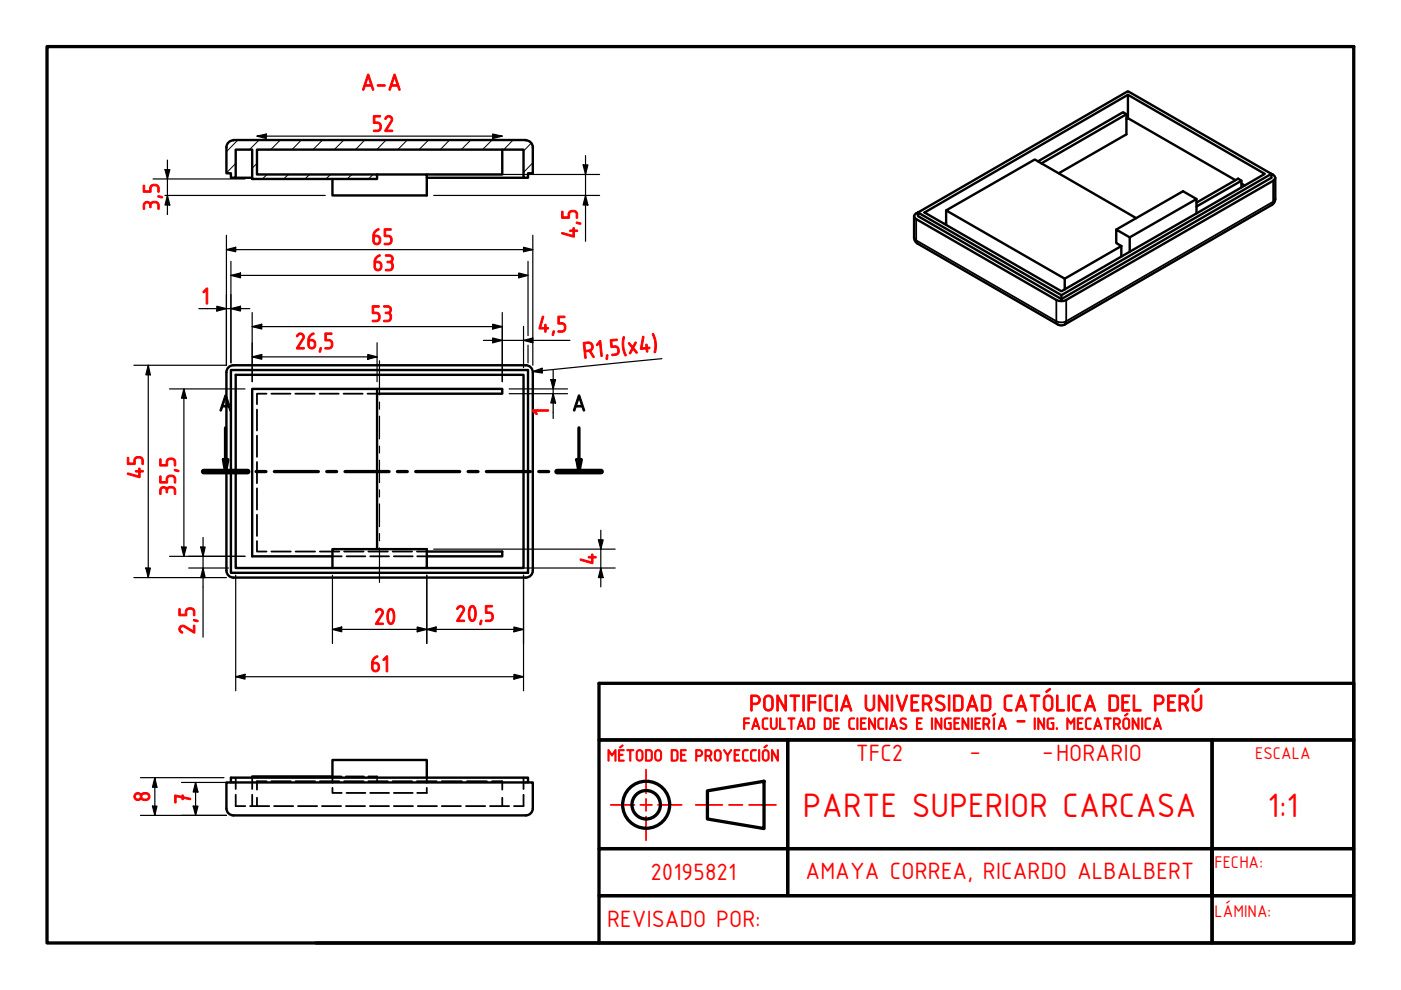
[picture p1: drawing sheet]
<svg xmlns="http://www.w3.org/2000/svg" width="297mm" height="210mm" viewBox="0 0 297 210" stroke-linecap="round" stroke-linejoin="round" font-family="sans-serif">
<!-- layer: Hatch (ISO) -->
<g fill="none" stroke="#000" stroke-width=".21">
<path d="M50 34.6l-2 2.1M50.4 29.7l-2.4 2.5M54.5 34.6l-1 1.1M54.9 29.7l-2 2M56.6 37l-1 .9M59.4 29.7l-2 2M61.2 37l-1.1 .9M63.9 29.7l-2 2M65.7 37l-1.1 .9M68.4 29.7l-2 2M70.1 37l-1 .9M72.9 29.7l-2 2"/>
<path d="M74.6 37l-1 .9M77.3 29.7l-1.9 2M79.1 37l-1 .9M81.9 29.7l-2 2M86.4 29.7l-2.1 2M90.9 29.7l-2.1 2M95.3 29.7l-2 2M99.8 29.7l-2 2M104.3 29.7l-2 2M108.8 29.7l-2 2M112.6 30.3l-1.6 1.7M113 34.5l-2 2"/>
</g>
<!-- layer: Visible (ISO) -->
<g fill="none" stroke="#000" stroke-width=".51">
<path d="M49.5 29.7h62M50 37.7h3.5M79.9 37h10.6v4.4h-20v-3.5M90.5 37.7h20.5M106.5 31.7v5.3h-16M111.5 29.8a1.49 1.49 0 0 1 1.5 1.4v5.5h-1v1h-1v-6h-56.5v5.3h25.4v.9h-26.4v-6.2h-3.5v6h-1v-1h-1v-5.5a1.49 1.49 0 0 1 1.5-1.4M220.1 34.2l18-10.4 .7 .4-18 10.4M238.8 25.2l.3-.1 22.8 13.1M238.8 24.2v4.3l-14.3 8.2M239.1 20.1v5M263.2 38.3v1.4M263.2 38.9l.7 .4"/>
<path d="M270.4 37.7v4.5a1.49 1.49 0 0 1-.8 1.3l-43.8 25.3a1.49 1.49 0 0 1-1.5 0l-29.7-17.1M193.8 50.4a1.49 1.49 0 0 0 .7 1.3M193.8 45.8v4.5M194.6 45.1l30.4 17.5v.8l-30.4-17.6zM196 45.1l43.1-25 29.1 16.8-43.2 24.9zM200.6 44.6v3.1M200.6 47.3l-.3 .2M225.7 59.1v2.3M237.7 52.2v2.2M237.7 52.2l-12 6.9M239.5 50.3l-2.8-1.6v2.8l1 .7M240.9 46.3l-21.5-12.5-18.8 10.8 25.1 14.5"/>
<path d="M253.7 45.2v-3l-14.2 8.1v3.1M253.7 43l8.8-5.1 .7 .4-9.5 5.5M253.7 42.2l-2.9-1.7-14.1 8.2M48 79v42a1.49 1.49 0 0 0 1.5 1.5M49 78.5h63v42.9h-63zM49.5 77.4h62M49.5 77.4a1.49 1.49 0 0 0-1.5 1.5M111.5 77.4a1.49 1.49 0 0 1 1.5 1.5M113 79v42a1.49 1.49 0 0 1-1.5 1.5M225 62.6l44.6-25.7a.79 .79 0 0 1 .7 .6 .79 .79 0 0 1-.4 .8l-43.8 25.3a2.29 2.29 0 0 1-2.1 0l-30.1-17.4a.79 .79 0 0 1 .7-1.1l44.5-25.8 30.5 17.6v.8l-44.6 25.7M79.9 82.5h26.6v1h-26.6M79.9 116.4v-33.9h-26.4v35.5h17"/>
<path d="M90.5 116.9h16v1.1h-16M49.5 122.5h62M70.5 120.4v-4h20v4h-40.5v-40.9h61v40.9h-20.5M48 171.4a1.49 1.49 0 0 0 1.5 1.5M48 171.4v-5.5h65v5.5M49 165.9v-1h63v1M49.5 172.9h62M70.5 164.9v-3.8h20v3.8M70.5 164.6h-17v.3M113 171.4a1.49 1.49 0 0 1-1.5 1.5"/>
</g>
<!-- layer: Visible Narrow (ISO) -->
<g fill="none" stroke="#000" stroke-width=".38">
<path d="M269.9 38.3v4.5M193.8 50.3l.4 .7M194.2 51l.4 .7M194.2 46.5v4.5M194.2 51l29.8 17.1M269.9 42.8l-.3 .7M269.9 42.8l-43.8 25.3M270.4 42.2l-.5 .6M224 68.1l.3 .7M224 68.1a2.29 2.29 0 0 0 2.1 0M224 63.6v4.5M226.1 68.1l-.4 .7"/>
<path d="M226.1 63.6v4.5"/>
</g>
<!-- layer: Hidden (ISO) -->
<g fill="none" stroke="#000" stroke-width=".38">
<path d="M54.5 86.8v4.5M54.5 92.4v4.5M54.5 98v4.5M56.5 83.5h-2v2.2M57.5 83.5h4.1M62.6 83.5h4.1M67.8 83.5h4M72.8 83.5h4.1M77.9 83.5h2M54.5 114.7v2.2h2M54.5 103.5v4.5M54.5 109.1v4.5"/>
<path d="M57.5 116.9h4.2M62.7 116.9h4.1M67.8 116.9h4.1M70.5 118h2M73 116.9h4.1M73.5 118h4M78.1 116.9h4.1M78.5 118h4M83.2 116.9h4.2M83.5 118h4M88.4 116.9h2.1M88.5 118h2"/>
<path d="M50 168.5v2.4h2M50 164.9v2.4M53 170.9h4.1M53.5 164.9v2.4M53.5 168.5v2.4M54.5 169.1v1.8M56.5 165.6h-2v1.8M57.5 165.6h4.2M58.1 170.9h4.1M62.7 165.6h4.1M63.2 170.9h4M67.8 165.6h4.1"/>
<path d="M68.3 170.9h4M70.5 167v1.1h2M70.5 164.9v1.1M70.5 164.6h1.9M73 165.6h4.1M73.3 164.6h3.9M73.3 170.9h4.1M73.5 168.1h4M78.1 164.6h1.8v.4M78.1 165.6h4.1M78.4 170.9h4.1M78.5 168.1h4"/>
<path d="M79.9 165.3v.3M83.2 165.6h4.2M83.5 168.1h4M83.5 170.9h4.1M88.4 165.6h4.2M88.6 170.9h4M90.5 164.9v1.1M90.5 167v1.1h-2M93.7 170.9h4M93.7 165.6h4.2M98.8 170.9h4.1M99 165.6h4.3"/>
<path d="M103.9 170.9h4M104.3 165.6h2.2v1.8M106.5 169.1v1.8M111 168.5v2.4h-2M111 164.9v2.4"/>
</g>
<!-- layer: Section Line (ISO) -->
<g fill="none" stroke="#000" stroke-width=".7">
<path d="M43.2 100h9.3M47.4 97.4h.9l-.5 2.6zM47.8 90.7v9.3M54.3 100h2.1M58.2 100h9.3M69.3 100h2.1M73.2 100h9.3M84.3 100h2.1M88.1 100h9.4M99.3 100h2M103.1 100h9.4M114.2 100h2.1"/>
<path d="M118.1 100h9.3M122.3 97.4h1l-.6 2.6zM122.7 90.7v9.3"/>
</g>
<path d="M43.2 100h9.3M118.1 100h9.3" fill="none" stroke="#000" stroke-width="1.2"/>
<path d="M47.4 97.4h.9l-.5 2.6zM122.3 97.4h1l-.6 2.6z" fill="#000"/>
<!-- layer: Border (ISO) -->
<g fill="none" stroke="#000" stroke-width=".7">
<path d="M10 9.9h277v190h-277zM127 156.9h40v23h-40zM127 144.9h160v12h-160zM167 156.9h90v23h-90zM257 156.9h30v23h-30zM127 179.9h40v10h-40zM150 167.7l12-2.1v10.1l-12-2.1zM167 179.9h90v10h30v-10h-30v10h-90zM67 199.9h60M127 189.9h130v10h-130zM257 189.9h30v10h-30z"/>
<circle cx="137" cy="170.6" r="5"/>
<circle cx="137" cy="170.6" r="3"/>
</g>
<path d="M129.5 170.7h5M135.8 170.7h2.4M137 163.2v5M137 169.4v2.5M137 173.1v5.1M139.5 170.7h5M147.5 170.7h5.7M154.6 170.7h2.8M158.8 170.7h5.7" fill="none" stroke="#f00" stroke-width=".38"/>
<!-- layer: Dimension (ISO) -->
<g fill="none" stroke="#000" stroke-width=".25">
<path d="M32.4 37.9h19.5M35 36h1l-.5 1.9zM35.5 33.9v11.5M54.5 28.9l2-.5v1zM54.5 28.9h52M91.9 37h35.2M104.5 28.4l2 .5-2 .5zM123.6 35h1.1l-.6 2zM124.1 33v18.2M35 41.4h34M35.5 41.4l.5 2.1h-1zM48 52.9l2-.5v1z"/>
<path d="M48 52.9h65M48 49.9v27.5h-19.6M49 58.4l2-.5v1zM49 58.4h63M49 55.4v21.5M91.9 41.4h35.2M110 57.9l2 .5-2 .5zM111 52.4l2 .5-2 .5zM112 55.4v15.8M113 49.9v27.5M124.1 41.4l.6 2.1h-1.1zM31.4 77.4l.5 2.1h-1z"/>
<path d="M31.4 77.4v45.1M42.2 65.4h10.8M46 64.9l2 .5-2 .5zM49 65.4l2-.5v1zM53.5 69.3l2-.6v1.1zM53.5 75.7l2-.5v1zM53.5 69.3h53M53.5 66.3v14.6M53.5 75.7h26.4M78 75.2l1.9 .5-1.9 .5zM79.9 72.7v8.2M102.5 72.2h18.3"/>
<path d="M104.5 68.7l2 .6-2 .5zM104.5 71.7l2 .5-2 .5zM106.5 66.3v14.6M111 72.2l2-.5v1zM111 69.2v8.7M112 73.2v3.7M113 78.8l1.9-.7 .1 1zM117.3 78.5v10.2M140.3 76l-27.3 2.8M35.9 82.5h16M39 82.5l.5 1.9h-1zM39 82.5v35.5"/>
<path d="M107.9 83.5h12.4M107.9 82.5h12.4M116.8 80.5h1l-.5 2zM117.3 83.5l.5 1.9h-1zM35.9 118h16M38.5 116h1l-.5 2zM42.5 116h1l-.4 2zM43.1 114v21.1M91.9 116.4h38.5M126.9 114.5h1l-.5 1.9zM127.4 112.4v12M28.4 122.5h19.6"/>
<path d="M30.9 120.4h1l-.5 2.1zM40 120.4h8.5M43.1 120.4l.4 2.1h-1zM50 122v24.5M70.5 133.4l2-.5v1.1zM70.5 133.4h40.5M70.5 122v14.4M88.5 132.9l2 .5-2 .6zM90.5 133.4l2-.5v1.1zM90.5 122v14.4M91.9 120.4h38.5M109 132.9l2 .5-2 .6z"/>
<path d="M111 122v24.5M127.4 120.4l.5 2.1h-1zM50 143.5l1.9-.5v1zM50 143.5h61M109 143l2 .5-2 .5zM29.8 164.9h17.7M29.8 172.9h18.2M32.3 170.9h1l-.5 2zM32.8 164.9l.5 2h-1zM32.8 164.9v8M38.5 165.9h9.5M41 170.9h1l-.5 2z"/>
<path d="M41.5 165.9l.5 2h-1zM41.5 165.9v7"/>
</g>
<g fill="#000">
<path d="M35 36h1l-.5 1.9zM54.5 28.9l2-.5v1zM104.5 28.4l2 .5-2 .5zM123.6 35h1.1l-.6 2zM35.5 41.4l.5 2.1h-1zM48 52.9l2-.5v1zM49 58.4l2-.5v1zM110 57.9l2 .5-2 .5zM111 52.4l2 .5-2 .5zM124.1 41.4l.6 2.1h-1.1zM31.4 77.4l.5 2.1h-1zM46 64.9l2 .5-2 .5z"/>
<path d="M49 65.4l2-.5v1zM53.5 69.3l2-.6v1.1zM53.5 75.7l2-.5v1zM78 75.2l1.9 .5-1.9 .5zM104.5 68.7l2 .6-2 .5zM104.5 71.7l2 .5-2 .5zM111 72.2l2-.5v1zM113 78.8l1.9-.7 .1 1zM39 82.5l.5 1.9h-1zM116.8 80.5h1l-.5 2zM117.3 83.5l.5 1.9h-1zM38.5 116h1l-.5 2z"/>
<path d="M42.5 116h1l-.4 2zM126.9 114.5h1l-.5 1.9zM30.9 120.4h1l-.5 2.1zM43.1 120.4l.4 2.1h-1zM70.5 133.4l2-.5v1.1zM88.5 132.9l2 .5-2 .6zM90.5 133.4l2-.5v1.1zM109 132.9l2 .5-2 .6zM127.4 120.4l.5 2.1h-1zM50 143.5l1.9-.5v1zM109 143l2 .5-2 .5zM32.3 170.9h1l-.5 2z"/>
<path d="M32.8 164.9l.5 2h-1zM41 170.9h1l-.5 2zM41.5 165.9l.5 2h-1z"/>
</g>
<!-- layer: Centerline (ISO) -->
<path d="M80.5 76.5v7.2M80.5 85.3v1.5M80.5 88.2v4.9M80.5 94.6v1.4M80.5 97.6v4.7M80.5 103.9v1.5M80.5 106.8v4.9M80.5 113.1v1.6M80.5 116.2v7.3" fill="none" stroke="#000" stroke-width=".25"/>
<g font-size="7.7" fill="#f00">
<text x="170.2" y="173.1">PARTE SUPERIOR CARCASA</text>
<text x="268.7" y="173.1">1:1</text>
</g>
<g font-size="5.4" fill="#f00">
<text x="181.4" y="161.4">TFC2</text>
<text x="205.5" y="160.7">-</text>
<text x="221" y="160.7">-HORARIO</text>
<text x="137.9" y="186.7">20195821</text>
<text x="170.8" y="186.3">AMAYA CORREA, RICARDO ALBALBERT</text>
<text x="128.7" y="196.6">REVISADO POR:</text>
</g>
<g font-size="5.3" fill="#f00">
<text x="76.5" y="19.1">A-A</text>
<text x="78.8" y="27.9">52</text>
<text x="33.8" y="44.7" transform="rotate(-90 33.8 44.7)">3,5</text>
<text x="78.7" y="51.9">65</text>
<text x="122.5" y="50.6" transform="rotate(-90 122.5 50.6)">4,5</text>
<text x="78.9" y="57.4">63</text>
<text x="42.7" y="64.5">1</text>
<text x="78.5" y="68.2">53</text>
<text x="113.9" y="70.5">4,5</text>
<text x="62.5" y="74">26,5</text>
<text x="123.6" y="76" transform="rotate(-6 123.6 76)">R1,5(x4)</text>
<text x="116.3" y="88.2" transform="rotate(-90 116.3 88.2)">1</text>
<text x="30.4" y="101.6" transform="rotate(-90 30.4 101.6)">45</text>
<text x="37.3" y="105.2" transform="rotate(-90 37.3 105.2)">35,5</text>
<text x="126.4" y="119.9" transform="rotate(-90 126.4 119.9)">4</text>
<text x="96.5" y="131.8">20,5</text>
<text x="41.3" y="134.6" transform="rotate(-90 41.3 134.6)">2,5</text>
<text x="79.2" y="132.4">20</text>
<text x="78.4" y="142.5">61</text>
<text x="158.8" y="150.8">PONTIFICIA UNIVERSIDAD CATÓLICA DEL PERÚ</text>
<text x="215.3" y="154">-</text>
<text x="31.8" y="170.1" transform="rotate(-90 31.8 170.1)">8</text>
<text x="40.4" y="170.6" transform="rotate(-90 40.4 170.6)">7</text>
</g>
<g font-size="5.3">
<text x="46.3" y="87.2">A</text>
<text x="121.2" y="87.2">A</text>
</g>
<g font-size="3.9" fill="#f00">
<text x="266.1" y="160.9">ESCALA</text>
<text x="257.5" y="183.9">FECHA:</text>
<text x="257.5" y="194.4">LÁMINA:</text>
</g>
<g font-size="3.8" fill="#f00">
<text x="157.4" y="154.7">FACULTAD DE CIENCIAS E INGENIERÍA</text>
<text x="219" y="154.7">ING. MECATRÓNICA</text>
<text x="128.7" y="161.4">MÉTODO DE PROYECCIÓN</text>
</g>
</svg>
